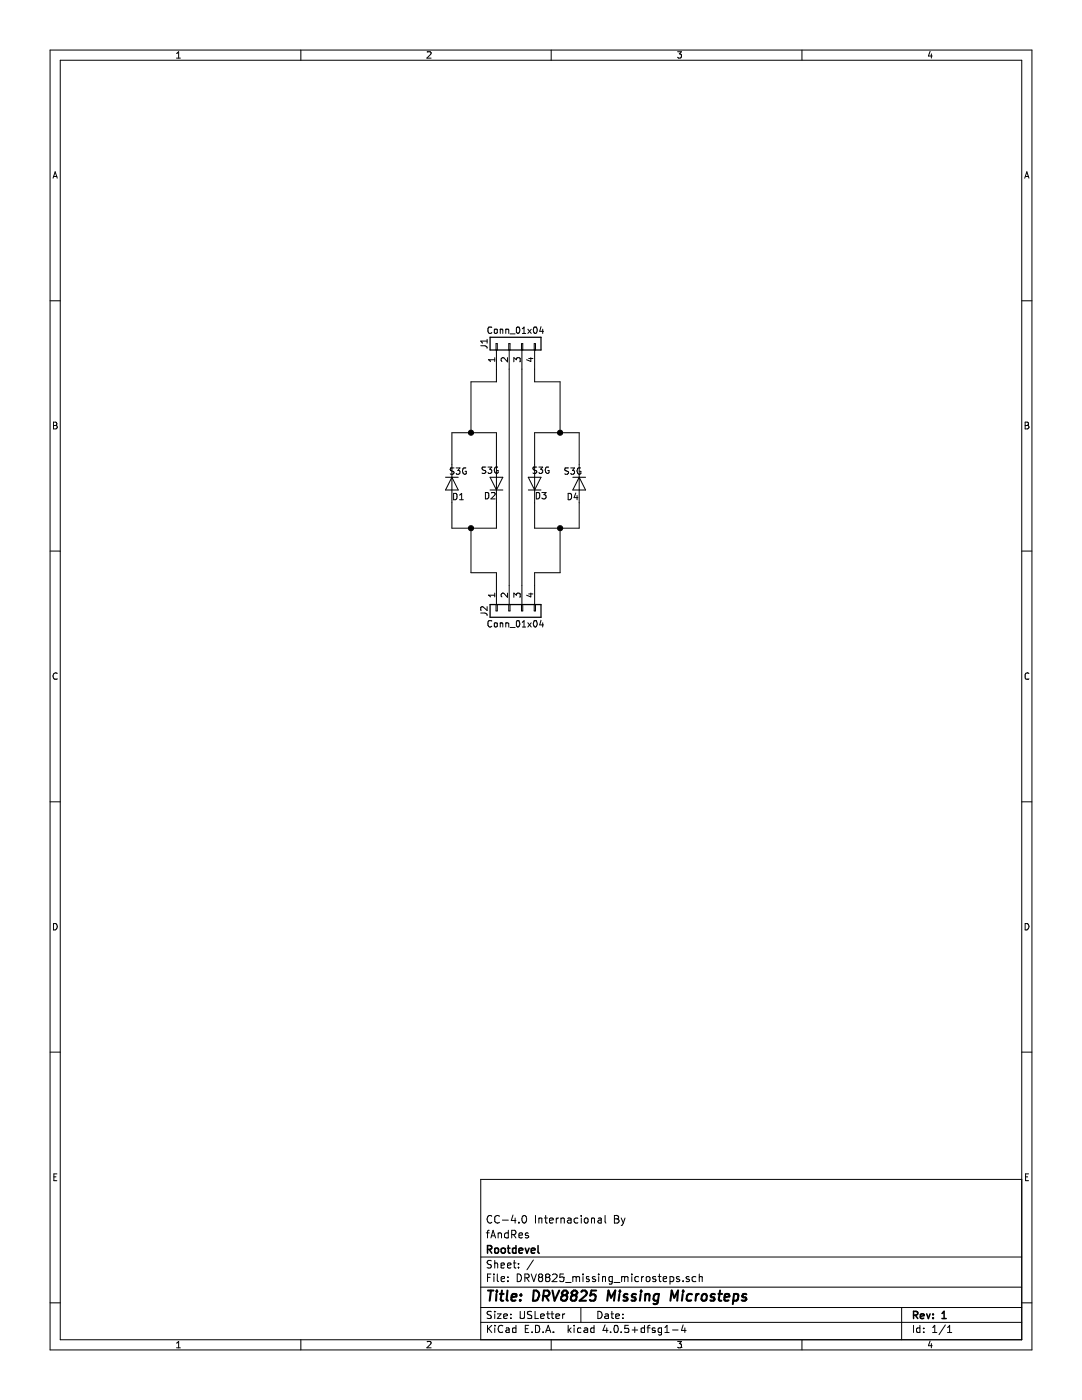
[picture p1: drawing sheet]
EESchema Schematic File Version 2
LIBS:Symbols_DCDC-ACDC-Converter_RevC_20Jul2012
LIBS:Symbols_EN60617_13Mar2013
LIBS:Symbols_EN60617-10_HF-Radio_DRAFT_12Sep2013
LIBS:Symbols_ICs-Diskrete_RevD10
LIBS:Symbols_ICs-Opto_RevB_16Sep2013
LIBS:Symbols_Microcontroller_Philips-NXP_RevA_06Oct2013
LIBS:SymbolsSimilarEN60617+oldDIN617-RevE8
LIBS:Symbols_Socket-DIN41612_RevA
LIBS:Symbols_Transformer-Diskrete_RevA
LIBS:74xgxx
LIBS:74xx
LIBS:ac-dc
LIBS:actel
LIBS:adc-dac
LIBS:allegro
LIBS:Altera
LIBS:analog_devices
LIBS:analog_switches
LIBS:atmel
LIBS:audio
LIBS:battery_management
LIBS:bbd
LIBS:bosch
LIBS:brooktre
LIBS:cmos4000
LIBS:cmos_ieee
LIBS:conn
LIBS:contrib
LIBS:cypress
LIBS:dc-dc
LIBS:device
LIBS:digital-audio
LIBS:diode
LIBS:display
LIBS:dsp
LIBS:elec-unifil
LIBS:ESD_Protection
LIBS:ftdi
LIBS:gennum
LIBS:graphic
LIBS:graphic_symbols
LIBS:hc11
LIBS:infineon
LIBS:intel
LIBS:interface
LIBS:intersil
LIBS:ir
LIBS:Lattice
LIBS:leds
LIBS:LEM
LIBS:linear
LIBS:logic_programmable
LIBS:logo
LIBS:maxim
LIBS:mechanical
LIBS:memory
LIBS:microchip
LIBS:microchip_dspic33dsc
LIBS:microchip_pic10mcu
LIBS:microchip_pic12mcu
LIBS:microchip_pic16mcu
LIBS:microchip_pic18mcu
LIBS:microchip_pic24mcu
LIBS:microchip_pic32mcu
LIBS:microcontrollers
LIBS:modules
LIBS:motor_drivers
LIBS:motorola
LIBS:motors
LIBS:msp430
LIBS:nordicsemi
LIBS:nxp
LIBS:nxp_armmcu
LIBS:onsemi
LIBS:opto
LIBS:Oscillators
LIBS:philips
LIBS:power
LIBS:powerint
LIBS:Power_Management
LIBS:pspice
LIBS:references
LIBS:regul
LIBS:relays
LIBS:rfcom
LIBS:RFSolutions
LIBS:sensors
LIBS:silabs
LIBS:siliconi
LIBS:stm8
LIBS:stm32
LIBS:supertex
LIBS:switches
LIBS:texas
LIBS:transf
LIBS:transistors
LIBS:triac_thyristor
LIBS:ttl_ieee
LIBS:valves
LIBS:video
LIBS:w_analog
LIBS:w_connectors
LIBS:w_device
LIBS:wiznet
LIBS:w_logic
LIBS:w_memory
LIBS:w_microcontrollers
LIBS:w_opto
LIBS:Worldsemi
LIBS:w_relay
LIBS:w_rtx
LIBS:w_transistor
LIBS:w_vacuum
LIBS:Xicor
LIBS:xilinx
LIBS:zetex
LIBS:Zilog
LIBS:DRV8825_missing_microsteps-cache
EELAYER 25 0
EELAYER END
$Descr USLetter 8500 11000 portrait
encoding utf-8
Sheet 1 1
Title "DRV8825 Missing Microsteps"
Date ""
Rev "1"
Comp "Rootdevel"
Comment1 "fAndRes"
Comment2 "CC-4.0 Internacional By"
Comment3 ""
Comment4 ""
$EndDescr
Wire Wire Line
	4100 2900 4100 4600
Wire Wire Line
	4000 2900 4000 4600
Wire Wire Line
	4400 3000 4200 3000
Wire Wire Line
	3900 3000 3700 3000
Wire Wire Line
	4400 4500 4200 4500
Wire Wire Line
	3700 4500 3900 4500
Connection ~ 4400 4150
Wire Wire Line
	4400 4150 4400 4500
Connection ~ 4400 3400
Wire Wire Line
	4400 3000 4400 3400
Wire Wire Line
	4200 3400 4550 3400
Wire Wire Line
	4550 4150 4200 4150
Connection ~ 3700 3400
Wire Wire Line
	3700 3000 3700 3400
Connection ~ 3700 4150
Wire Wire Line
	3700 4150 3700 4500
Wire Wire Line
	3900 4150 3550 4150
Wire Wire Line
	3900 3400 3900 3650
Wire Wire Line
	3550 3400 3900 3400
Wire Wire Line
	3550 3400 3550 3650
$Comp
L Conn_01x04 J1
U 1 1
P 4000 2700
F 0 "J1" H 4000 2900 50  0000 C CNN
F 1 "Conn_01x04" V 4100 2650 50  0000 C CNN
F 2 "Pin_Headers:Pin_Header_Straight_1x04" H 4000 2700 50  0001 C CNN
F 3 "" H 4000 2700 50  0001 C CNN
	1    4000 2700
	0    -1   -1   0   
$EndComp
Wire Wire Line
	3900 3000 3900 2900
Wire Wire Line
	4200 3000 4200 2900
$Comp
L Conn_01x04 J2
U 1 1
P 4000 4800
F 0 "J2" H 4000 5000 50  0000 C CNN
F 1 "Conn_01x04" V 4100 4750 50  0000 C CNN
F 2 "Pin_Headers:Pin_Header_Straight_1x04" H 4000 4800 50  0001 C CNN
F 3 "" H 4000 4800 50  0001 C CNN
	1    4000 4800
	0    -1   1    0   
$EndComp
Wire Wire Line
	3900 4500 3900 4600
Wire Wire Line
	4200 4500 4200 4600
$Comp
L D D1
U 1 1
P 3550 3800
F 0 "D1" V 3650 3850 50  0000 C CNN
F 1 "S3G" V 3450 3850 50  0000 C CNN
F 2 "Diodes_SMD:DO-214AB" H 3550 3800 50  0001 C CNN
F 3 "" H 3550 3800 50  0001 C CNN
	1    3550 3800
	0    1    1    0   
$EndComp
$Comp
L D D2
U 1 1
P 3900 3800
F 0 "D2" V 3800 3850 50  0000 C CNN
F 1 "S3G" V 4000 3850 50  0000 C CNN
F 2 "Diodes_SMD:DO-214AB" H 3900 3800 50  0001 C CNN
F 3 "" H 3900 3800 50  0001 C CNN
	1    3900 3800
	0    -1   -1   0   
$EndComp
$Comp
L D D3
U 1 1
P 4200 3800
F 0 "D3" V 4100 3750 50  0000 C CNN
F 1 "S3G" V 4300 3750 50  0000 C CNN
F 2 "Diodes_SMD:DO-214AB" H 4200 3800 50  0001 C CNN
F 3 "" H 4200 3800 50  0001 C CNN
	1    4200 3800
	0    -1   -1   0   
$EndComp
$Comp
L D D4
U 1 1
P 4550 3800
F 0 "D4" V 4650 3750 50  0000 C CNN
F 1 "S3G" V 4450 3750 50  0000 C CNN
F 2 "Diodes_SMD:DO-214AB" H 4550 3800 50  0001 C CNN
F 3 "" H 4550 3800 50  0001 C CNN
	1    4550 3800
	0    1    1    0   
$EndComp
Wire Wire Line
	3550 4150 3550 3950
Wire Wire Line
	3900 4150 3900 3950
Wire Wire Line
	4200 3400 4200 3650
Wire Wire Line
	4200 4150 4200 3950
Wire Wire Line
	4550 4150 4550 3950
Wire Wire Line
	4550 3400 4550 3650
$EndSCHEMATC
